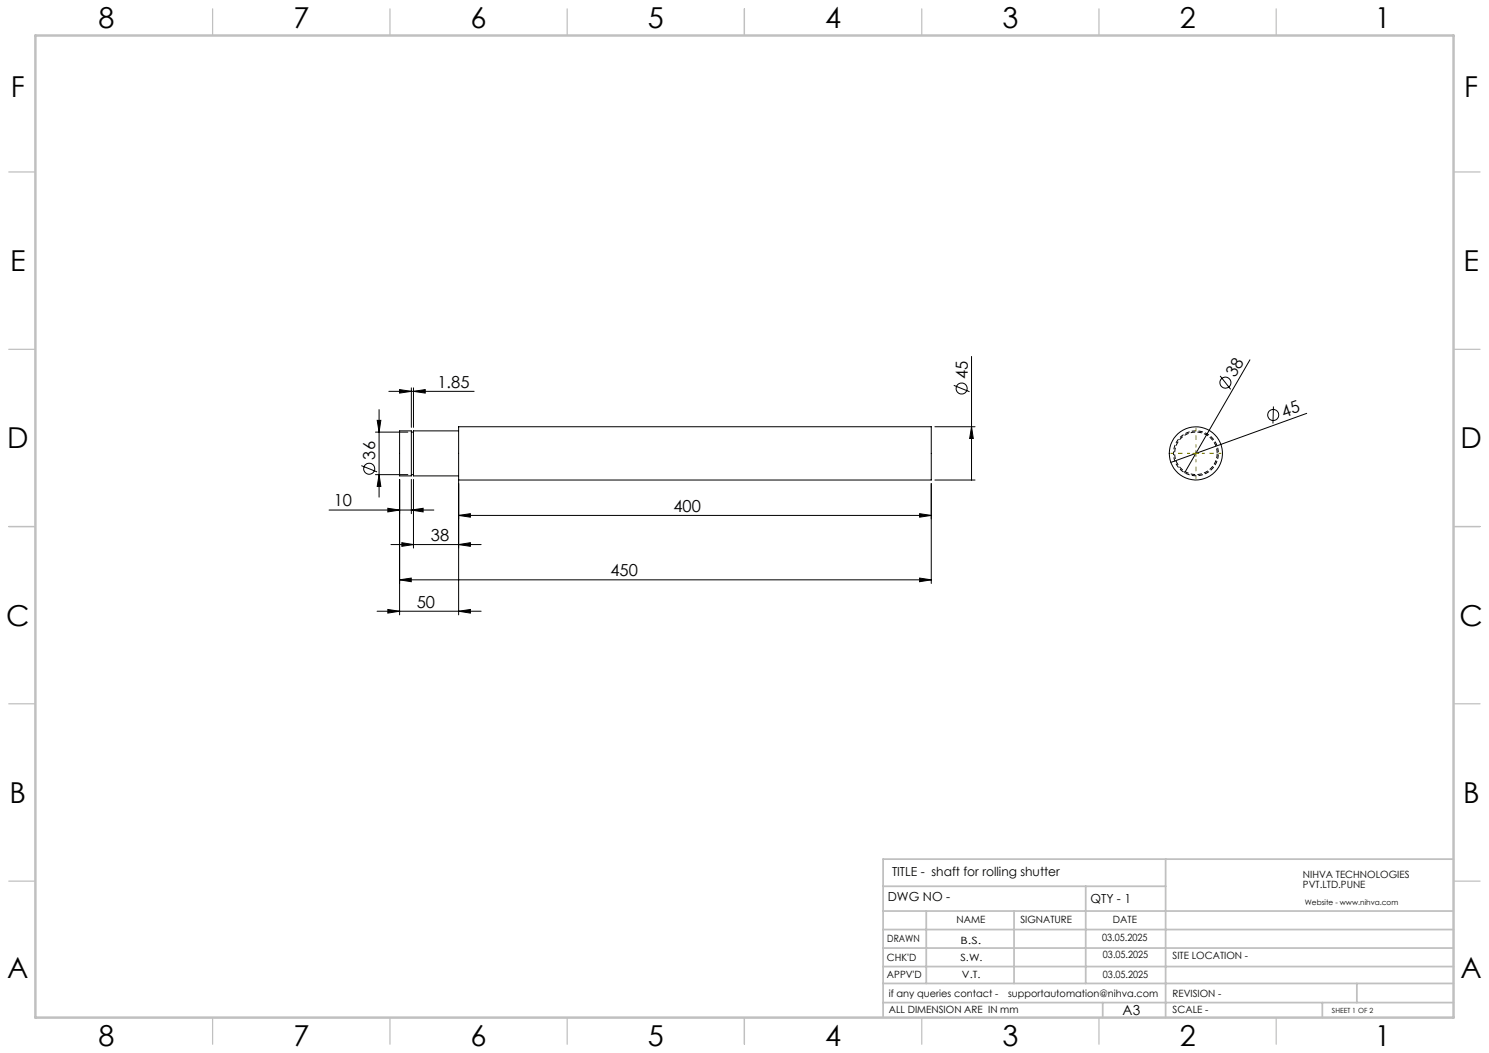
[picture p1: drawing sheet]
<svg xmlns="http://www.w3.org/2000/svg" width="420mm" height="297mm" viewBox="0 0 420 297" stroke-linecap="round" stroke-linejoin="round" font-family="sans-serif">
<g fill="none" stroke="#000" stroke-width=".28">
<path d="M106.4 118.6h1l-.5 3.3zM106.9 115.5v24.7M109.7 110.4h24M112.7 109.9l3.3 .5-3.3 .5zM116 109.4v11.1M116.6 110.4l3.3-.5v1zM116.6 109.4v11.1M269 108.7l4.5 1.8M274 100.5v34.9M344.2 106l2.9 3.8M352.6 101.5l-18.4 31.8M359.2 114.6l-.1 4.8"/>
<path d="M368.6 116.6l-38.3 13.8M101.9 131.3l4.5 1.8M105.9 121.9h9.1M105.9 133.9h9.1M106.9 133.9l.5 3.3h-1zM112.7 121.5h3.3v12.7h-3.3zM112.7 135.2v38.2M116 121.9h.6M116 133.9h.6M116 135.2v9.7M116.6 135.2v19.4M129.4 120.4h133.3v15h-133.3z"/>
<path d="M129.4 121.5h-12.8v12.7h12.8M129.4 135.2v38.2M262.7 136.4v28.2M263.7 120.4h11.3M263.7 135.4h11.3M274 120.4l.5 3.3h-1zM92.8 143.9h29.6M109.4 143.4l3.3 .5-3.3 .5zM110.3 153.6h25.4M113.3 153.1l3.3 .5-3.3 .5zM116 143.9l3.3-.5v1zM129.4 145.4l3.3-.5v1z"/>
<path d="M129.4 153.6l3.3-.5v1zM129.4 145.4h133.3M259.4 144.9l3.3 .5-3.3 .5zM106.4 172.4h29.3M109.4 171.9l3.3 .5-3.3 .5zM112.7 163.5l3.3-.4v1zM112.7 163.5h150M129.4 172.4l3.3-.5v1zM259.4 163.1l3.3 .4-3.3 .6z"/>
<circle cx="271.2" cy="109.6" r="1.55"/>
<circle cx="345.7" cy="107.9" r="1.55"/>
<circle cx="359.1" cy="117" r="1.57"/>
<circle cx="104.1" cy="132.2" r="1.55"/>
<circle cx="337.3" cy="127.9" r="7.5"/>
</g>
<path d="M331 127.9a6.3 6.3 0 0 1 9.3-5.7 6.3 6.3 0 0 1 .7 10.9 6.3 6.3 0 0 1-9.9-4.4l-.1-.8" fill="none" stroke="#000" stroke-width=".28" stroke-dasharray="1.3 .6" stroke-dashoffset=".8" stroke-linecap="butt"/>
<path d="M343.3 127.9a6 6 0 0 0-8.7-5.4 6 6 0 0 0-.7 10.3 6 6 0 0 0 9.4-4.1v-.8" fill="none" stroke="#000" stroke-width=".28" stroke-dasharray="1.3 .6" stroke-dashoffset="-.1" stroke-linecap="butt"/>
<path d="M335.7 127.9h-5.5M337.3 126.2v-5.5M337.3 129.5v5.5M339 127.9h5.5" fill="none" stroke="#808000" stroke-width=".28" stroke-dasharray="15.2 1.3 1.3 1.3" stroke-dashoffset="14.4" stroke-linecap="butt"/>
<path d="M336.5 127.9h1.6M337.3 127v1.7" fill="none" stroke="#808000" stroke-width=".28"/>
<g fill="none" stroke="#c0c0c0" stroke-width=".35">
<path d="M60 2.5v7.5M110 2.5v7.5M160 2.5v7.5M210 2.5v7.5M260 2.5v7.5M310 2.5v7.5M360 2.5v7.5M2.5 48.5h7.5M410 48.5h7.5M2.5 98.5h7.5M410 98.5h7.5M2.5 148.5h7.5"/>
<path d="M410 148.5h7.5M2.5 198.5h7.5M410 198.5h7.5M2.5 248.5h7.5M410 248.5h7.5M60 287v7.5M110 287v7.5M160 287v7.5M210 287v7.5M260 287v7.5M310 287v7.5M360 287v7.5"/>
</g>
<g fill="none" stroke="#c0c0c0" stroke-width=".5">
<path d="M249.1 257h160.9M249.1 250h79.7M261.3 257v20.4M286 257v20.4M306.2 250v27.4M328.8 242.3v44.7M410 242.3h-160.9v44.7M249.1 272.6h160.9M249.1 267.4h160.9M249.1 262.2h160.9M249.1 277.4h160.9M382.7 277.4v5.4"/>
<path d="M249.1 282.8h160.9M311 282.8v4.2M373 282.8v4.2"/>
</g>
<path d="M10 10h400v277h-400z" fill="none" stroke="#c0c0c0" stroke-width=".7"/>
<g fill="#000">
<path d="M106.4 118.6h1l-.5 3.3zM106.9 133.9l.5 3.3h-1zM274 120.4l.5 3.3h-1z"/>
<path d="M129.4 145.4l3.3-.5v1zM259.4 144.9l3.3 .5-3.3 .5zM113.3 153.1l3.3 .5-3.3 .5zM129.4 153.6l3.3-.5v1zM109.4 143.4l3.3 .5-3.3 .5zM116 143.9l3.3-.5v1zM112.7 109.9l3.3 .5-3.3 .5zM116.6 110.4l3.3-.5v1z"/>
<path d="M259.4 163.1l3.3 .4-3.3 .6zM112.7 163.5l3.3-.4v1zM129.4 172.4l3.3-.5v1zM109.4 171.9l3.3 .5-3.3 .5z"/>
</g>
<g font-size="8.1">
<text x="27.8" y="8">8</text>
<text x="82.8" y="8">7</text>
<text x="132.8" y="8">6</text>
<text x="182.8" y="8">5</text>
<text x="232.8" y="8">4</text>
<text x="282.8" y="8">3</text>
<text x="332.8" y="8">2</text>
<text x="387.8" y="8">1</text>
<text x="3" y="27.2">F</text>
<text x="413" y="27.2">F</text>
<text x="2.8" y="76.5">E</text>
<text x="412.8" y="76.5">E</text>
<text x="2" y="126.5">D</text>
<text x="412" y="126.5">D</text>
<text x="1.7" y="176.5">C</text>
<text x="411.7" y="176.5">C</text>
<text x="2.7" y="226.5">B</text>
<text x="412.7" y="226.5">B</text>
<text x="2" y="275.7">A</text>
<text x="412" y="275.7">A</text>
<text x="27.8" y="295">8</text>
<text x="82.8" y="295">7</text>
<text x="132.8" y="295">6</text>
<text x="182.8" y="295">5</text>
<text x="232.8" y="295">4</text>
<text x="282.8" y="295">3</text>
<text x="332.8" y="295">2</text>
<text x="387.8" y="295">1</text>
</g>
<g font-size="4.7">
<text x="273" y="107" transform="rotate(-90 273 107)">45</text>
<text x="348.4" y="106.5" transform="rotate(-60 348.4 106.5)">38</text>
<text x="123.4" y="109.3">1.85</text>
<text x="362.1" y="117.8" transform="rotate(-20 362.1 117.8)">45</text>
<text x="105.9" y="129.6" transform="rotate(-90 105.9 129.6)">36</text>
<text x="94.1" y="142.8">10</text>
<text x="190" y="144.3">400</text>
<text x="121.5" y="152.6">38</text>
<text x="172.2" y="162.5">450</text>
<text x="117.6" y="171.4">50</text>
</g>
<text font-size="3.9" x="316.7" y="286.4">A3</text>
<g font-size="3.5">
<text x="251.6" y="247">TITLE - shaft for rolling shutter</text>
<text x="250.4" y="254.2">DWG NO -</text>
<text x="307.6" y="254.8">QTY - 1</text>
</g>
<g font-size="2.8">
<text x="367.5" y="247.7">NIHVA TECHNOLOGIES</text>
<text x="367.5" y="250.5">PVT.LTD.PUNE</text>
<text x="269.8" y="260.4">NAME</text>
<text x="287.8" y="260.4">SIGNATURE</text>
<text x="313.9" y="260.5">DATE</text>
<text x="250.3" y="265.7">DRAWN</text>
<text x="270.9" y="266.1">B.S.</text>
<text x="310.9" y="265.5">03.05.2025</text>
<text x="250.2" y="271.1">CHK'D</text>
<text x="250.2" y="275.8">APPV'D</text>
<text x="270.9" y="271.1">S.W.</text>
<text x="271.3" y="275.8">V.T.</text>
<text x="311.1" y="270.1">03.05.2025</text>
<text x="311.1" y="275.9">03.05.2025</text>
<text x="330.7" y="270.6">SITE LOCATION -</text>
<text x="250.7" y="281.1">if any queries contact -</text>
<text x="284.3" y="281.1">supportautomation@nihva.com</text>
<text x="330.7" y="281.1">REVISION -</text>
<text x="250.7" y="285.6">ALL DIMENSION ARE IN mm</text>
<text x="330.7" y="285.6">SCALE -</text>
</g>
<text font-size="2.1" x="368.1" y="255.1">Website - www.nihva.com</text>
<text font-size="2" x="375.7" y="285.6">SHEET 1 OF 2</text>
</svg>
